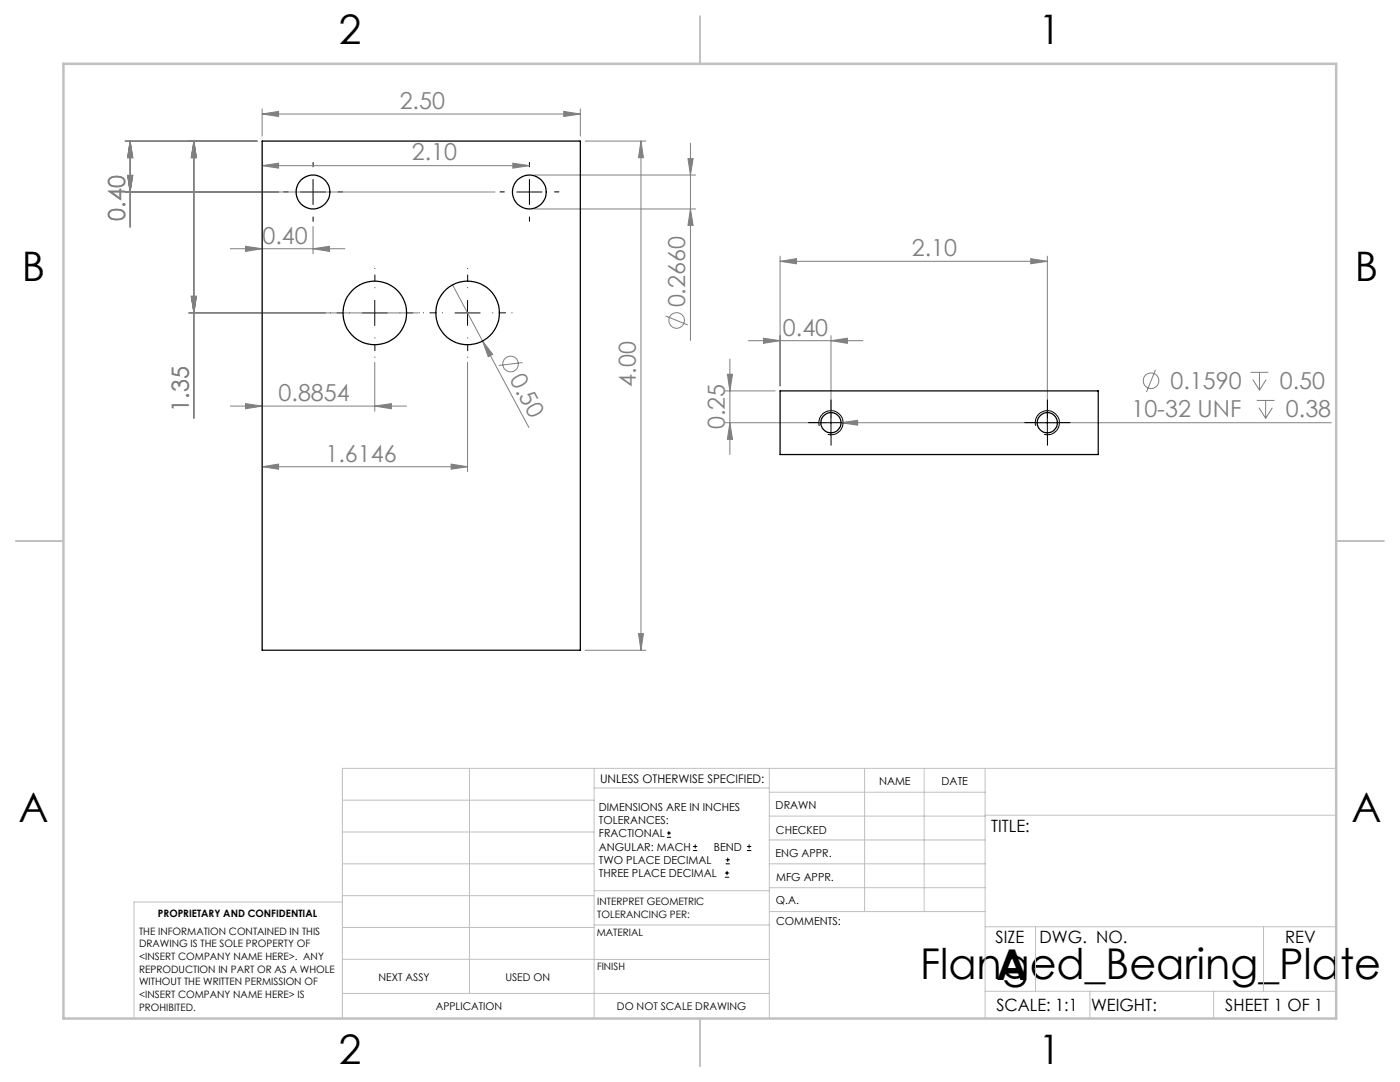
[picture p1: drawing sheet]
<svg xmlns="http://www.w3.org/2000/svg" width="279mm" height="216mm" viewBox="0 0 279 216" stroke-linecap="round" stroke-linejoin="round" font-family="sans-serif">
<g fill="none" stroke="#808080" stroke-width=".2">
<path d="M25 28.2h26.3M25 38.3h73.8M25.5 35h1l-.5 3.3zM26 28.2v17.1M26 28.2l.5 3.3h-1zM38.7 28.2v55.3M38.7 28.2l.5 3.3h-1zM52.3 22.8l3.3-.6v1zM52.3 33.1l3.3-.5v.9zM52.3 21.7v5.5M52.3 22.8h63.5M52.3 33.1h53.4"/>
<path d="M102.3 32.6l3.4 .5-3.4 .4zM106.6 34.9h32.2M112.5 22.2l3.3 .6-3.3 .4zM115.8 21.7v5.5M116.8 28.2h12.1M127.9 28.2l.5 3.3h-1zM127.9 28.2v101.6M137.3 31.6h1l-.5 3.3zM137.8 28.6v39.3M38.2 59.1h1l-.5 3.3zM46 49.6h22.8M49 49.1l3.3 .5-3.3 .6z"/>
<path d="M62.5 49.6l3.3-.5v1.1zM62.5 45.2v5.5M90.3 56.8l15.3 28.5M106.6 41.7h32.2M137.8 41.7l.5 3.3h-1zM155.7 52.1l3.3-.5v1zM155.7 51.1v25.9M155.7 52.1h53.3M205.7 51.6l3.3 .5-3.3 .5zM209 51.1v32.3M37.7 62.4h45.8M74.8 72.3v9.8"/>
<path d="M93.3 72.3v21.8M96.3 68.1l2 2.6-.9 .5zM104.3 72.4l-4.8 .5M132.8 63l4.5 1.8M144.7 78h10M145.2 74.7h1l-.5 3.3zM145.7 71.6v19.1M149.3 68h22.9M152.4 67.5l3.3 .5-3.3 .5zM165.8 68l3.3-.5v1zM165.8 67v16.4M230.6 73.8l-1.8 4.4"/>
<path d="M249.6 74.3h3.5M250 75.7l1.4 2.2M250.8 79.9h3.6M251.4 74.3v3.6M252.6 79.9v3.6M252.7 75.7l-1.3 2.2M46 81h35.1M49 80.5l3.3 .5-3.3 .6zM52.3 93.1l3.3-.5v1zM52.3 93.1h41M74.8 81l3.3-.5v1.1zM90 92.6l3.3 .5-3.3 .5z"/>
<path d="M144.7 84.3h20.2M145.7 84.3l.5 3.4h-1zM167.9 84.3l3.3-.4v.9zM167.9 84.3h97.8M251.2 81.4l1.4 2.1M253.9 81.4l-1.3 2.1M116.8 129.8h12.1M127.4 126.4h1l-.5 3.4z"/>
<circle cx="101.9" cy="72.6" r="1.57"/>
<circle cx="135" cy="63.9" r="1.55"/>
<circle cx="229.7" cy="76" r="1.55"/>
</g>
<g fill="none" stroke="#000" stroke-width=".2">
<path d="M60 38.3h5M62.5 35.8v5M103.2 38.3h5M105.7 35.8v5M74.8 59.9v5M93.3 59.9v5M72.3 62.4h5M90.8 62.4h5M163.3 84.3h5M163.5 85a2.41 2.41 0 0 1 2.1-3 2.41 2.41 0 0 1 2.6 2.6 2.41 2.41 0 0 1-3 2.1M165.8 81.8v5.1M206.5 84.3h5"/>
<path d="M206.7 85a2.41 2.41 0 0 1 2.1-3 2.41 2.41 0 0 1 2.6 2.6 2.41 2.41 0 0 1-3 2.1M209 81.8v5.1M133.1 167.1h.8M133.1 166.2h.8M133.5 165.8v.9M138.3 169.7h.8M138.3 168.9h.8M138.7 168.5v.8M144.7 175h.8M144.7 174.2h.8M144.8 172.4h.9M144.8 171.6h.9"/>
<path d="M145.1 173.8v.8M145.2 171.1v.9M149.1 169.7h.8M149.1 168.9h.8M149.5 168.5v.8"/>
</g>
<path d="M74.8 57.4v-3.8M93.3 57.4v-3.8M69.8 62.4h-3.8M74.8 67.4v3.9M79.8 62.4h3.9M88.3 62.4h-3.8M93.3 67.4v3.9M98.3 62.4h3.9" fill="none" stroke="#000" stroke-width=".2" stroke-dasharray="15.2 1.3 1.3 1.3" stroke-dashoffset="15.2"/>
<g fill="none" stroke="#000" stroke-width=".2" stroke-dasharray="15.2 1.3 1.3 1.3">
<path d="M57.5 38.3h-.9M62.5 33.3v-.9M67.5 38.3h.9M100.7 38.3h-.9M105.7 33.3v-.9M110.7 38.3h.8M62.5 43.3v.9M105.7 43.3v.9M163.4 84.3h-2.1M165.9 81.8v-2M165.9 86.8v2.1M168.4 84.3h2"/>
<path d="M206.5 84.3h-2M209 81.8v-2M209 86.8v2.1M211.5 84.3h2.1"/>
</g>
<g fill="none" stroke="#c0c0c0" stroke-width=".2">
<path d="M68.3 159.7h50.3M93.7 153.3v44.9M118.6 153.3v49.9M118.6 157.2h34.9M153.5 153.3v49.9M153.5 158.1h43.1M172.5 153.3v28.6M184.4 153.3v28.6M196.6 153.3v49.9M266.7 153.3h-198.4v49.9M68.3 178.7h50.3M68.3 172.4h50.3"/>
<path d="M68.3 166h50.3M68.3 180h-41.6v23.2M118.6 177.7h35M153.5 167.6h43.1M153.5 162.8h43.1M153.5 172.4h43.1M153.5 177.1h43.1M196.6 162.7h70.1M68.3 198.2h85.2M68.3 191.4l85.2 .1M68.3 185.1h50.3M118.6 184.6h35"/>
<path d="M153.6 181.9h43M196.6 197.8h70.1M196.6 184.9h70.1M206.7 184.9v12.9M217.5 197.8v5.4M242.2 197.8v5.4M252.2 184.9v12.9"/>
</g>
<path d="M139.7 3.2v9.5M3.1 107.9h9.6M266.7 107.9h9.5M139.7 203.2v9.6" fill="none" stroke="#c0c0c0" stroke-width=".25"/>
<path d="M12.7 12.7h254v190.5h-254z" fill="none" stroke="#c0c0c0" stroke-width=".5"/>
<g fill="#808080">
<path d="M96.3 68.1l2 2.6-.9 .5z"/>
<path d="M167.9 84.3l3.3-.4v.9z"/>
<path d="M152.4 67.5l3.3 .5-3.3 .5zM165.8 68l3.3-.5v1zM155.7 52.1l3.3-.5v1zM205.7 51.6l3.3 .5-3.3 .5z"/>
<path d="M52.3 22.8l3.3-.6v1zM112.5 22.2l3.3 .6-3.3 .4z"/>
<path d="M49 49.1l3.3 .5-3.3 .6zM62.5 49.6l3.3-.5v1.1zM52.3 33.1l3.3-.5v.9zM102.3 32.6l3.4 .5-3.4 .4zM49 80.5l3.3 .5-3.3 .6zM74.8 81l3.3-.5v1.1zM52.3 93.1l3.3-.5v1zM90 92.6l3.3 .5-3.3 .5z"/>
<path d="M127.4 126.4h1l-.5 3.4zM127.9 28.2l.5 3.3h-1z"/>
<path d="M26 28.2l.5 3.3h-1zM25.5 35h1l-.5 3.3zM26 28.2l.5 3.3h-1zM25.5 35h1l-.5 3.3zM38.7 28.2l.5 3.3h-1zM38.2 59.1h1l-.5 3.3zM38.7 28.2l.5 3.3h-1zM38.2 59.1h1l-.5 3.3zM137.3 31.6h1l-.5 3.3zM137.8 41.7l.5 3.3h-1zM145.2 74.7h1l-.5 3.3zM145.7 84.3l.5 3.4h-1z"/>
</g>
<g fill="none" stroke="#000" stroke-width=".25">
<path d="M52.3 28.2h63.5v101.6h-63.5zM155.7 78h63.5v12.7h-63.5z"/>
<circle cx="62.5" cy="38.3" r="3.4"/>
<circle cx="105.6" cy="38.3" r="3.4"/>
<circle cx="74.8" cy="62.4" r="6.3"/>
<circle cx="93.3" cy="62.4" r="6.3"/>
<circle cx="165.8" cy="84.4" r="2.01"/>
<circle cx="209" cy="84.4" r="2.01"/>
</g>
<g font-size="8.5">
<text x="183.6" y="195.4">Flanged_Bearing_Plate</text>
<text x="198.9" y="195.5">A</text>
</g>
<g font-size="8.1">
<text x="67.6" y="8.9">2</text>
<text x="207.3" y="8.9">1</text>
<text x="4.4" y="56.1">B</text>
<text x="270.4" y="56.1">B</text>
<text x="3.7" y="164.1">A</text>
<text x="269.7" y="164.1">A</text>
<text x="67.6" y="212.4">2</text>
<text x="207.3" y="212.4">1</text>
</g>
<g font-size="4.7" fill="#808080">
<text x="79.8" y="21.7">2.50</text>
<text x="82.2" y="32">2.10</text>
<text x="25" y="44" transform="rotate(-90 25 44)">0.40</text>
<text x="52.4" y="48.6">0.40</text>
<text x="182" y="51.1">2.10</text>
<text x="136.8" y="61.4" transform="rotate(-90 136.8 61.4)">0.2660</text>
<text x="156.2" y="67">0.40</text>
<text x="101.6" y="75.7" transform="rotate(62 101.6 75.7)">0.50</text>
<text x="126.9" y="77.2" transform="rotate(-90 126.9 77.2)">4.00</text>
<text x="233.6" y="77.7">0.1590</text>
<text x="255.4" y="77.7">0.50</text>
<text x="37.7" y="82.2" transform="rotate(-90 37.7 82.2)">1.35</text>
<text x="55.6" y="80">0.8854</text>
<text x="225.8" y="83.3">10-32 UNF</text>
<text x="256.6" y="83.3">0.38</text>
<text x="144.7" y="85.7" transform="rotate(-90 144.7 85.7)">0.25</text>
<text x="64.9" y="92.1">1.6146</text>
</g>
<g font-size="3.4">
<text x="197.8" y="166">TITLE:</text>
<text x="198.7" y="188.1">SIZE</text>
<text x="207.5" y="188.1">DWG. NO.</text>
<text x="256.5" y="188.2">REV</text>
<text x="198.8" y="201.7">SCALE: 1:1</text>
<text x="217.7" y="201.8">WEIGHT:</text>
<text x="244.5" y="201.7">SHEET 1 OF 1</text>
</g>
<text font-size="2.4" x="119.8" y="156.2">UNLESS OTHERWISE SPECIFIED:</text>
<g font-size="2.2">
<text x="119.5" y="161.8">DIMENSIONS ARE IN INCHES</text>
<text x="154.8" y="161.4">DRAWN</text>
<text x="175.4" y="156.6">NAME</text>
<text x="187.9" y="156.7">DATE</text>
<text x="119.5" y="164.4">TOLERANCES:</text>
<text x="119.5" y="167.1">FRACTIONAL</text>
<text x="154.9" y="166.3">CHECKED</text>
<text x="119.5" y="169.7">ANGULAR: MACH</text>
<text x="119.5" y="172.4">TWO PLACE DECIMAL</text>
<text x="142.5" y="169.7">BEND</text>
<text x="154.8" y="171">ENG APPR.</text>
<text x="119.5" y="175">THREE PLACE DECIMAL</text>
<text x="154.9" y="175.7">MFG APPR.</text>
<text x="154.9" y="180.4">Q.A.</text>
<text x="154.9" y="184.6">COMMENTS:</text>
</g>
<g font-size="2.1">
<text x="75.5" y="195.7">NEXT ASSY</text>
<text x="100.9" y="195.7">USED ON</text>
<text x="86.9" y="201.5">APPLICATION</text>
<text x="123.1" y="201.6">DO NOT SCALE DRAWING</text>
</g>
<g font-size="2">
<text x="31.5" y="182.9">PROPRIETARY AND CONFIDENTIAL</text>
<text x="119.2" y="180.6">INTERPRET GEOMETRIC</text>
<text x="119.2" y="183.1">TOLERANCING PER:</text>
<text x="27.8" y="186.5">THE INFORMATION CONTAINED IN THIS</text>
<text x="27.8" y="189">DRAWING IS THE SOLE PROPERTY OF</text>
<text x="27.8" y="191.6">&lt;INSERT COMPANY NAME HERE&gt;. ANY</text>
<text x="119.1" y="186.7">MATERIAL</text>
<text x="27.8" y="194.1">REPRODUCTION IN PART OR AS A WHOLE</text>
<text x="27.8" y="196.6">WITHOUT THE WRITTEN PERMISSION OF</text>
<text x="119.1" y="193.5">FINISH</text>
<text x="27.8" y="199.1">&lt;INSERT COMPANY NAME HERE&gt; IS</text>
<text x="27.8" y="201.7">PROHIBITED.</text>
</g>
</svg>
